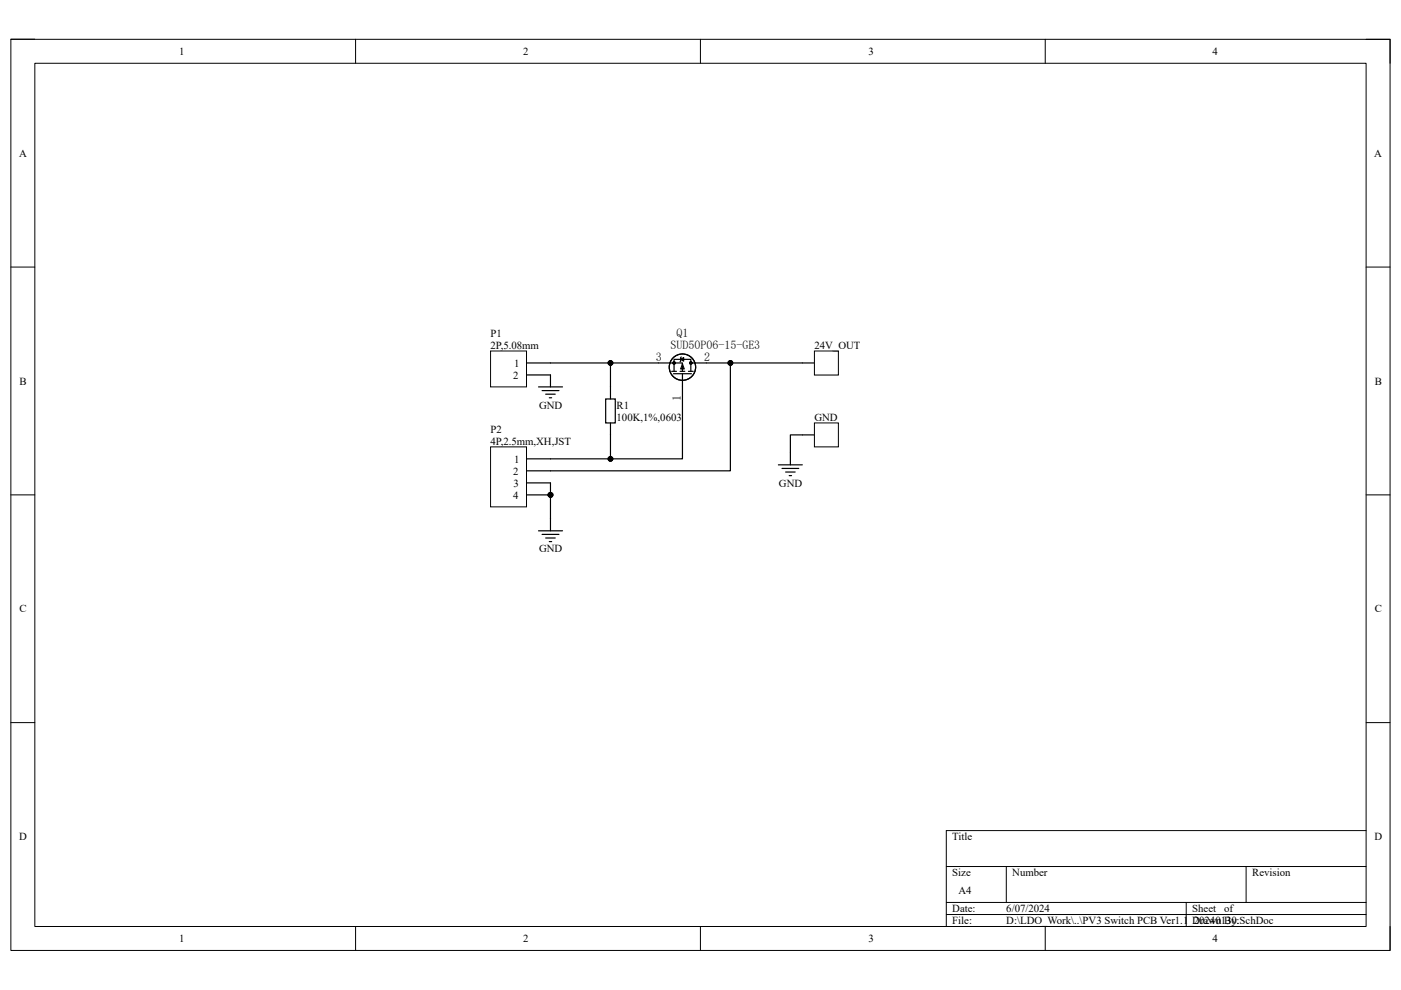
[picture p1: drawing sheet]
<svg xmlns="http://www.w3.org/2000/svg" width="297mm" height="210mm" viewBox="0 0 297 210" stroke-linecap="round" stroke-linejoin="round" font-family="sans-serif">
<path d="M2.3 8.3h292.4v193.3h-292.4z" fill="none" stroke="#000" stroke-width=".21"/>
<path d="M7.4 13.4h282.2v183.1h-282.2z" fill="#fff"/>
<g fill="none" stroke="#000" stroke-width=".21">
<path d="M2.3 8.3h5.1M7.4 13.4h282.2v183.1h-282.2zM75.4 8.3v5.1M148.5 8.3v5.1M221.6 8.3v5.1M289.6 8.3h5.1v5.1M2.3 56.6h5.1M289.6 56.6h5.1M2.3 105h5.1M289.6 105h5.1M2.3 153.3h5.1M289.6 153.3h5.1"/>
<path d="M289.6 176.2h-89v20.3M75.4 196.5v5.1M148.5 196.5v5.1M200.6 183.8h89M200.6 191.4h89M200.6 194h89M213.4 183.8v7.6M221.6 196.5v5.1M251.5 191.4v5.1M264.2 183.8v7.6M294.7 196.5v5.1"/>
</g>
<g fill="none" stroke="#000" stroke-width=".25">
<path d="M139.6 77h5.1v1.8M142.4 78.8h1M142.8 79.3h3.8M142.9 78.8v-2.6h3.6v2.6M144.2 78.8h1M144.3 76.2l.6-.4v.8zM144.4 75.7l-.2 1M144.7 77.2l.4 1.1h-.8zM144.7 79.3v5.3M146 78.8h1M146.5 77h3.3"/>
<circle cx="142.9" cy="77" r=".25"/>
<circle cx="144.7" cy="77.9" r="2.79"/>
<circle cx="146.5" cy="77" r=".25"/>
</g>
<path d="M104 74.4h7.6v7.7h-7.6z" fill="#fff"/>
<g fill="none" stroke="#000" stroke-width=".21">
<path d="M104 74.4h7.6v7.7h-7.6z"/>
<circle cx="116.7" cy="105" r=".51"/>
</g>
<path d="M111.6 77h5.1M111.6 79.5h5.1M128.4 84.6h2v5.1h-2zM129.4 82.1v2.5M129.4 89.7v2.5" fill="none" stroke="#000" stroke-width=".25"/>
<circle cx="116.7" cy="105" r=".51" fill="#000"/>
<path d="M104 94.8h7.6v12.7h-7.6z" fill="#fff"/>
<g fill="none" stroke="#000" stroke-width=".21">
<path d="M104 94.8h7.6v12.7h-7.6z"/>
<circle cx="116.7" cy="105" r=".51"/>
</g>
<path d="M170.1 77h2.6M111.6 97.3h5.1M111.6 99.9h5.1M111.6 102.4h5.1M111.6 105h5.1M114.2 112.6h5.1M114.9 113.3h3.6M115.7 114.1h2M116.5 114.9h.5M116.7 110v2.6" fill="none" stroke="#000" stroke-width=".25"/>
<circle cx="116.7" cy="105" r=".51" fill="#000"/>
<path d="M172.7 74.4h5.1v5.1h-5.1z" fill="#fff"/>
<path d="M172.7 74.4h5.1v5.1h-5.1z" fill="none" stroke="#000" stroke-width=".21"/>
<path d="M170.1 92.2h2.6" fill="none" stroke="#000" stroke-width=".25"/>
<path d="M172.7 89.7h5.1v5.1h-5.1z" fill="#fff"/>
<g fill="none" stroke="#000" stroke-width=".21">
<path d="M172.7 89.7h5.1v5.1h-5.1z"/>
<circle cx="129.4" cy="77" r=".51"/>
<circle cx="154.9" cy="77" r=".51"/>
<circle cx="129.4" cy="97.3" r=".51"/>
<circle cx="116.7" cy="105" r=".51"/>
</g>
<g fill="none" stroke="#000" stroke-width=".25">
<path d="M116.7 79.5v2.6M116.7 77h22.9M129.4 77v5.1M149.8 77h20.3M154.9 77v22.9h-38.2M114.2 82.1h5.1M114.9 82.8h3.6M115.7 83.6h2M116.5 84.4h.5M129.4 92.2v5.1M144.7 84.6v12.7h-28M165 98.6h5.1"/>
<path d="M165.8 99.4h3.6M170.1 92.2h-2.5v6.4M116.7 102.4v7.6M166.6 100.1h2M167.3 100.9h.5"/>
</g>
<g fill="#000">
<circle cx="129.4" cy="77" r=".51"/>
<circle cx="154.9" cy="77" r=".51"/>
<circle cx="129.4" cy="97.3" r=".51"/>
<circle cx="116.7" cy="105" r=".51"/>
</g>
<g font-size="2.5">
<text x="143.4" y="71.6">Q1</text>
<text x="139" y="76.6">3</text>
<text x="142.2" y="74.1">SUD50P06-15-GE3</text>
<text x="149.3" y="76.6">2</text>
<text x="144.3" y="85.1" transform="rotate(-90 144.3 85.1)">1</text>
</g>
<g font-size="2.3">
<text x="38" y="11.7">1</text>
<text x="110.9" y="11.7">2</text>
<text x="184.1" y="11.7">3</text>
<text x="257.1" y="11.7">4</text>
<text x="4" y="33.3">A</text>
<text x="291.4" y="33.3">A</text>
<text x="104" y="71.4">P1</text>
<text x="104" y="74">2P,5.08mm</text>
<text x="109" y="77.8">1</text>
<text x="172.7" y="74">24V_OUT</text>
<text x="4.1" y="81.6">B</text>
<text x="108.8" y="80.3">2</text>
<text x="291.5" y="81.6">B</text>
<text x="114.3" y="86.7">GND</text>
<text x="130.7" y="86.7">R1</text>
<text x="130.7" y="89.2">100K,1%,0603</text>
<text x="172.7" y="89.2">GND</text>
<text x="104" y="91.8">P2</text>
<text x="104" y="94.3">4P,2.5mm,XH,JST</text>
<text x="108.8" y="100.7">2</text>
<text x="109" y="98.1">1</text>
<text x="108.8" y="105.7">4</text>
<text x="108.9" y="103.2">3</text>
<text x="165.1" y="103.2">GND</text>
<text x="114.3" y="117.2">GND</text>
<text x="4.1" y="129.9">C</text>
<text x="291.5" y="129.9">C</text>
<text x="4.1" y="178.2">D</text>
<text x="201.9" y="178.2">Title</text>
<text x="291.4" y="178.2">D</text>
<text x="201.9" y="185.8">Size</text>
<text x="214.6" y="185.8">Number</text>
<text x="265.5" y="185.8">Revision</text>
<text x="203.2" y="189.7">A4</text>
<text x="201.9" y="193.5">Date:</text>
<text x="201.9" y="196">File:</text>
<text x="213.4" y="193.5">6/07/2024</text>
<text x="213.4" y="196">D:\LDO_Work\..\PV3 Switch PCB Ver1.1_20240130.SchDoc</text>
<text x="252.8" y="196">Drawn By:</text>
<text x="252.8" y="193.5">Sheet</text>
<text x="259.6" y="193.5">of</text>
<text x="38" y="199.8">1</text>
<text x="110.9" y="199.8">2</text>
<text x="184.1" y="199.8">3</text>
<text x="257.1" y="199.8">4</text>
</g>
</svg>
